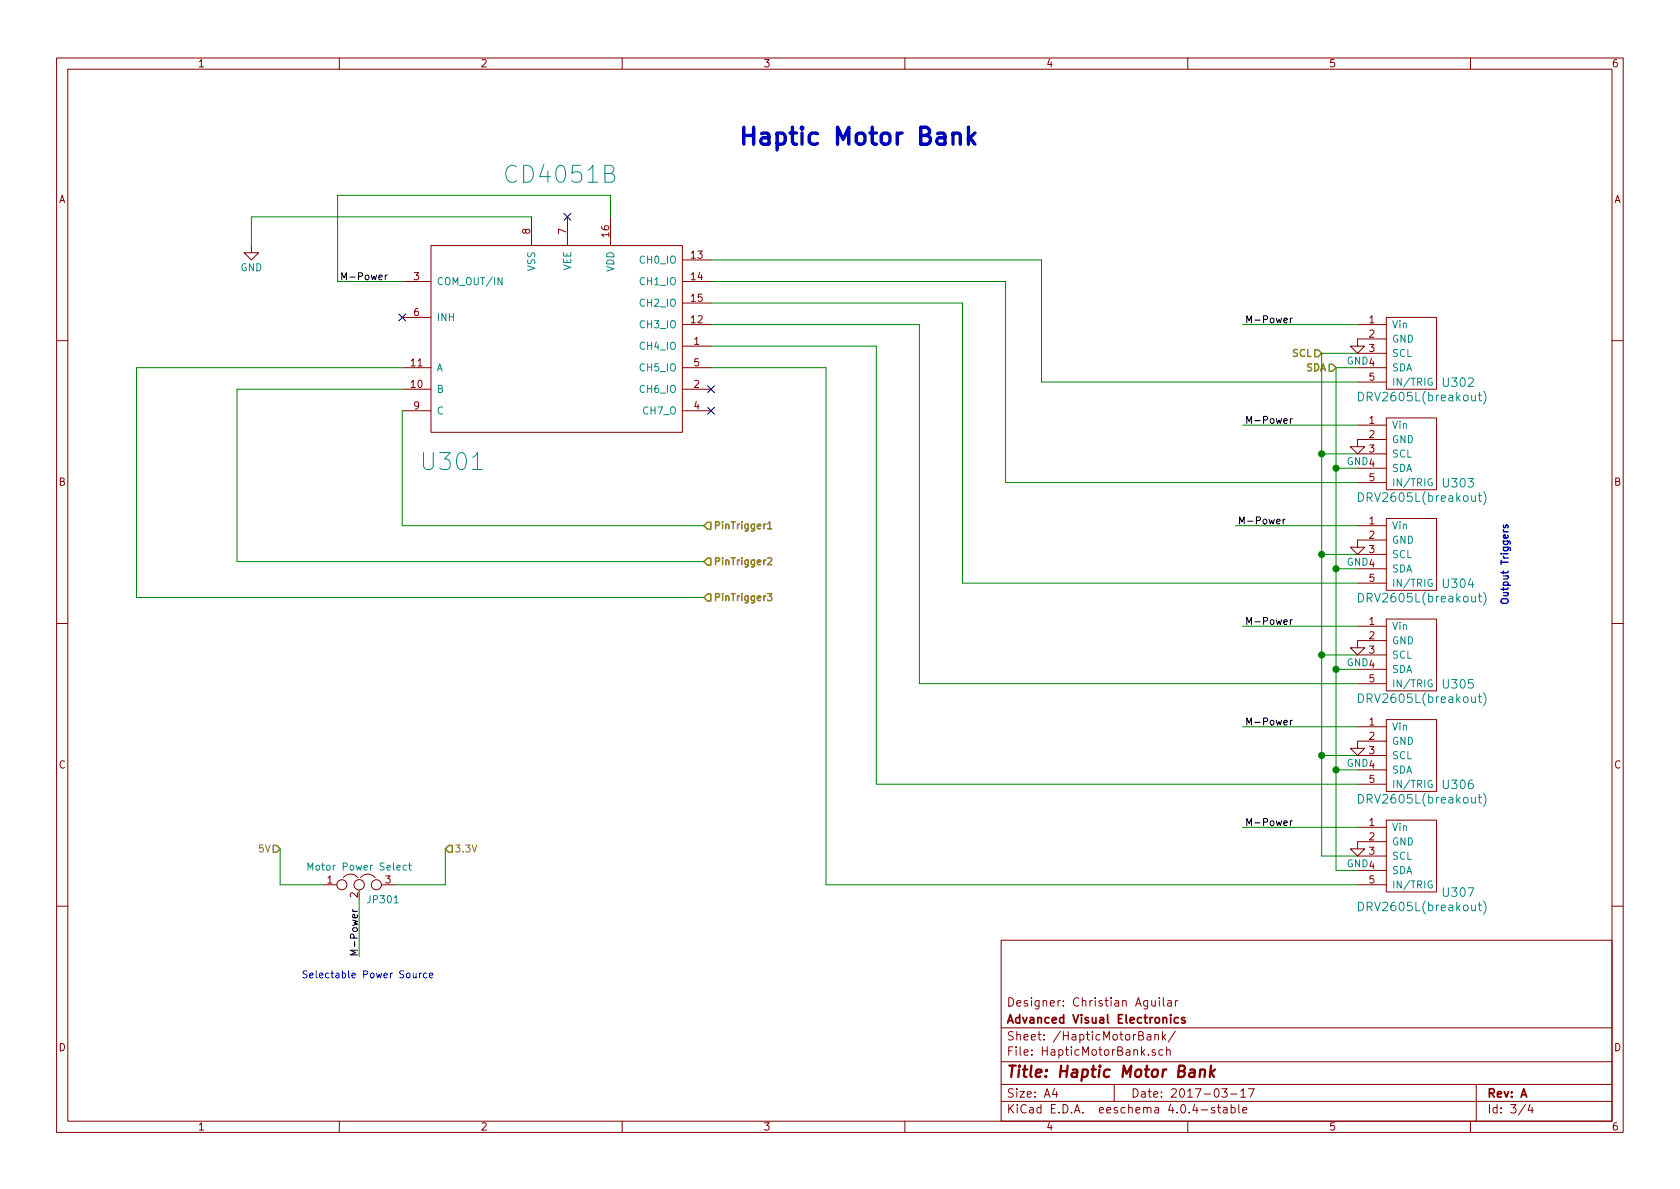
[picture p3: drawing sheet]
EESchema Schematic File Version 2
LIBS:power
LIBS:device
LIBS:transistors
LIBS:conn
LIBS:linear
LIBS:regul
LIBS:74xx
LIBS:cmos4000
LIBS:adc-dac
LIBS:memory
LIBS:xilinx
LIBS:microcontrollers
LIBS:dsp
LIBS:microchip
LIBS:analog_switches
LIBS:motorola
LIBS:texas
LIBS:intel
LIBS:audio
LIBS:interface
LIBS:digital-audio
LIBS:philips
LIBS:display
LIBS:cypress
LIBS:siliconi
LIBS:opto
LIBS:atmel
LIBS:contrib
LIBS:valves
LIBS:iSight360
LIBS:AVE-NvidiaTX1-ISight360-cache
EELAYER 25 0
EELAYER END
$Descr A4 11693 8268
encoding utf-8
Sheet 3 4
Title "Haptic Motor Bank"
Date "2017-03-17"
Rev "A"
Comp "Advanced Visual Electronics"
Comment1 "Designer: Christian Aguilar"
Comment2 ""
Comment3 ""
Comment4 ""
$EndDescr
$Comp
L CD4051B U301
U 1 1
P 3900 2300
F 0 "U301" H 3150 1400 118 0000 C CNN
F 1 "CD4051B" H 3900 3400 118 0000 C CNN
F 2 "Housings_DIP:DIP-16_W7.62mm_LongPads" H 3900 1550 118 0001 C CNN
F 3 "http://www.ti.com/lit/ds/symlink/cd4051b.pdf" H 3900 1550 118 0001 C CNN
	1    3900 2300
	1    0    0    -1  
$EndComp
Text HLabel 4900 3900 2    49   Input ~ 10
PinTrigger2
$Comp
L GND #PWR02
U 1 1
P 1750 1700
F 0 "#PWR02" H 1750 1450 50  0001 C CNN
F 1 "GND" H 1750 1550 50  0000 C CNN
F 2 "" H 1750 1700 50  0000 C CNN
F 3 "" H 1750 1700 50  0000 C CNN
	1    1750 1700
	1    0    0    -1  
$EndComp
NoConn ~ 3950 1500
Text HLabel 9300 2550 0    49   Input ~ 10
SDA
Text HLabel 9200 2450 0    49   Input ~ 10
SCL
NoConn ~ 4950 2700
NoConn ~ 4950 2850
Text HLabel 4900 4150 2    49   Input ~ 10
PinTrigger3
Text HLabel 4900 3650 2    49   Input ~ 10
PinTrigger1
Text Notes 10500 4200 1    49   ~ 10
Output Triggers
Text Notes 5150 1000 0    118  ~ 24
Haptic Motor Bank
$Comp
L DRV2605L(breakout) U307
U 1 1
P 10000 6200
F 0 "U307" H 10150 6200 60  0000 C CNN
F 1 "DRV2605L(breakout)" H 9900 6100 60  0000 C CNN
F 2 "Socket_Strips:Socket_Strip_Straight_1x05_Pitch2.54mm" H 8800 8800 60  0001 C CNN
F 3 "" H 8800 8800 60  0001 C CNN
	1    10000 6200
	1    0    0    -1  
$EndComp
$Comp
L DRV2605L(breakout) U306
U 1 1
P 10000 5500
F 0 "U306" H 10150 5550 60  0000 C CNN
F 1 "DRV2605L(breakout)" H 9900 5450 60  0000 C CNN
F 2 "Socket_Strips:Socket_Strip_Straight_1x05_Pitch2.54mm" H 8800 8100 60  0001 C CNN
F 3 "" H 8800 8100 60  0001 C CNN
	1    10000 5500
	1    0    0    -1  
$EndComp
$Comp
L DRV2605L(breakout) U305
U 1 1
P 10000 4800
F 0 "U305" H 10150 4850 60  0000 C CNN
F 1 "DRV2605L(breakout)" H 9900 4750 60  0000 C CNN
F 2 "Socket_Strips:Socket_Strip_Straight_1x05_Pitch2.54mm" H 8800 7400 60  0001 C CNN
F 3 "" H 8800 7400 60  0001 C CNN
	1    10000 4800
	1    0    0    -1  
$EndComp
$Comp
L DRV2605L(breakout) U304
U 1 1
P 10000 4100
F 0 "U304" H 10150 4150 60  0000 C CNN
F 1 "DRV2605L(breakout)" H 9900 4050 60  0000 C CNN
F 2 "Socket_Strips:Socket_Strip_Straight_1x05_Pitch2.54mm" H 8800 6700 60  0001 C CNN
F 3 "" H 8800 6700 60  0001 C CNN
	1    10000 4100
	1    0    0    -1  
$EndComp
$Comp
L DRV2605L(breakout) U303
U 1 1
P 10000 3400
F 0 "U303" H 10150 3450 60  0000 C CNN
F 1 "DRV2605L(breakout)" H 9900 3350 60  0000 C CNN
F 2 "Socket_Strips:Socket_Strip_Straight_1x05_Pitch2.54mm" H 8800 6000 60  0001 C CNN
F 3 "" H 8800 6000 60  0001 C CNN
	1    10000 3400
	1    0    0    -1  
$EndComp
$Comp
L DRV2605L(breakout) U302
U 1 1
P 10000 2700
F 0 "U302" H 10150 2750 60  0000 C CNN
F 1 "DRV2605L(breakout)" H 9900 2650 60  0000 C CNN
F 2 "Socket_Strips:Socket_Strip_Straight_1x05_Pitch2.54mm" H 8800 5300 60  0001 C CNN
F 3 "" H 8800 5300 60  0001 C CNN
	1    10000 2700
	1    0    0    -1  
$EndComp
Wire Wire Line
	3700 1500 1750 1500
Wire Wire Line
	1750 1500 1750 1700
Wire Wire Line
	7250 1800 4950 1800
Wire Wire Line
	4950 1950 7000 1950
Wire Wire Line
	7000 1950 7000 3350
Wire Wire Line
	6700 2100 6700 4050
Wire Wire Line
	6700 2100 4950 2100
Wire Wire Line
	4950 2250 6400 2250
Wire Wire Line
	6400 2250 6400 4750
Wire Wire Line
	6100 2400 6100 5450
Wire Wire Line
	6100 2400 4950 2400
Wire Wire Line
	4950 2550 5750 2550
Wire Wire Line
	5750 2550 5750 6150
Wire Wire Line
	7250 2650 7250 1800
Wire Wire Line
	9450 2550 9300 2550
Wire Wire Line
	9300 2550 9300 6050
Wire Wire Line
	9300 3250 9450 3250
Wire Wire Line
	9450 2450 9200 2450
Wire Wire Line
	9200 3150 9450 3150
Wire Wire Line
	9300 3950 9450 3950
Connection ~ 9300 3250
Wire Wire Line
	9200 3850 9450 3850
Connection ~ 9200 3150
Wire Wire Line
	9300 4650 9450 4650
Connection ~ 9300 3950
Wire Wire Line
	9200 4550 9450 4550
Connection ~ 9200 3850
Wire Wire Line
	9300 5350 9450 5350
Connection ~ 9300 4650
Wire Wire Line
	9200 5250 9450 5250
Connection ~ 9200 4550
Wire Wire Line
	9300 6050 9450 6050
Connection ~ 9300 5350
Wire Wire Line
	9200 5950 9450 5950
Connection ~ 9200 5250
Wire Wire Line
	9200 2450 9200 5950
Wire Wire Line
	7250 2650 9450 2650
Wire Wire Line
	7000 3350 9450 3350
Wire Wire Line
	6700 4050 9450 4050
Wire Wire Line
	6400 4750 9450 4750
Wire Wire Line
	6100 5450 9450 5450
Wire Wire Line
	5750 6150 9450 6150
$Comp
L GND #PWR03
U 1 1
P 9450 2350
F 0 "#PWR03" H 9450 2100 50  0001 C CNN
F 1 "GND" H 9450 2200 50  0000 C CNN
F 2 "" H 9450 2350 50  0000 C CNN
F 3 "" H 9450 2350 50  0000 C CNN
	1    9450 2350
	1    0    0    -1  
$EndComp
$Comp
L GND #PWR04
U 1 1
P 9450 3050
F 0 "#PWR04" H 9450 2800 50  0001 C CNN
F 1 "GND" H 9450 2900 50  0000 C CNN
F 2 "" H 9450 3050 50  0000 C CNN
F 3 "" H 9450 3050 50  0000 C CNN
	1    9450 3050
	1    0    0    -1  
$EndComp
$Comp
L GND #PWR05
U 1 1
P 9450 3750
F 0 "#PWR05" H 9450 3500 50  0001 C CNN
F 1 "GND" H 9450 3600 50  0000 C CNN
F 2 "" H 9450 3750 50  0000 C CNN
F 3 "" H 9450 3750 50  0000 C CNN
	1    9450 3750
	1    0    0    -1  
$EndComp
$Comp
L GND #PWR06
U 1 1
P 9450 4450
F 0 "#PWR06" H 9450 4200 50  0001 C CNN
F 1 "GND" H 9450 4300 50  0000 C CNN
F 2 "" H 9450 4450 50  0000 C CNN
F 3 "" H 9450 4450 50  0000 C CNN
	1    9450 4450
	1    0    0    -1  
$EndComp
$Comp
L GND #PWR07
U 1 1
P 9450 5150
F 0 "#PWR07" H 9450 4900 50  0001 C CNN
F 1 "GND" H 9450 5000 50  0000 C CNN
F 2 "" H 9450 5150 50  0000 C CNN
F 3 "" H 9450 5150 50  0000 C CNN
	1    9450 5150
	1    0    0    -1  
$EndComp
$Comp
L GND #PWR08
U 1 1
P 9450 5850
F 0 "#PWR08" H 9450 5600 50  0001 C CNN
F 1 "GND" H 9450 5700 50  0000 C CNN
F 2 "" H 9450 5850 50  0000 C CNN
F 3 "" H 9450 5850 50  0000 C CNN
	1    9450 5850
	1    0    0    -1  
$EndComp
Text HLabel 1950 5900 0    49   Input ~ 0
5V
Wire Wire Line
	2800 2550 950  2550
Wire Wire Line
	1650 2700 2800 2700
Wire Wire Line
	950  4150 4900 4150
Wire Wire Line
	1650 3900 4900 3900
NoConn ~ 2800 2200
$Comp
L Jumper_NC_Dual JP301
U 1 1
P 2500 6150
F 0 "JP301" H 2550 6050 50  0000 L CNN
F 1 "Motor Power Select" H 2500 6250 50  0000 C BNN
F 2 "Pin_Headers:Pin_Header_Straight_1x03_Pitch2.54mm" H 2500 6150 50  0001 C CNN
F 3 "" H 2500 6150 50  0000 C CNN
	1    2500 6150
	1    0    0    -1  
$EndComp
Wire Wire Line
	2250 6150 1950 6150
Wire Wire Line
	1950 6150 1950 5900
Wire Wire Line
	2750 6150 3100 6150
Wire Wire Line
	3100 6150 3100 5900
Text HLabel 3100 5900 2    49   Input ~ 0
3.3V
Wire Wire Line
	2500 6250 2500 6650
Text Label 2500 6650 1    49   ~ 0
M-Power
Wire Wire Line
	8650 5750 9450 5750
Wire Wire Line
	9450 5050 8650 5050
Wire Wire Line
	9450 4350 8650 4350
Wire Wire Line
	9450 2950 8650 2950
Wire Wire Line
	9450 2250 8650 2250
Text Label 9000 2250 2    49   ~ 0
M-Power
Text Label 9000 2950 2    49   ~ 0
M-Power
Wire Wire Line
	9450 3650 8600 3650
Text Label 8950 3650 2    49   ~ 0
M-Power
Text Label 9000 4350 2    49   ~ 0
M-Power
Text Label 9000 5050 2    49   ~ 0
M-Power
Text Label 9000 5750 2    49   ~ 0
M-Power
Wire Wire Line
	2800 1950 2350 1950
Text Label 2700 1950 2    49   ~ 0
M-Power
Wire Wire Line
	4900 3650 2800 3650
Wire Wire Line
	2800 3650 2800 2850
Wire Wire Line
	1650 3900 1650 2700
Wire Wire Line
	950  2550 950  4150
Wire Wire Line
	2350 1950 2350 1350
Wire Wire Line
	2350 1350 4250 1350
Wire Wire Line
	4250 1350 4250 1500
Text Notes 2100 6800 0    49   ~ 0
Selectable Power Source
$EndSCHEMATC
